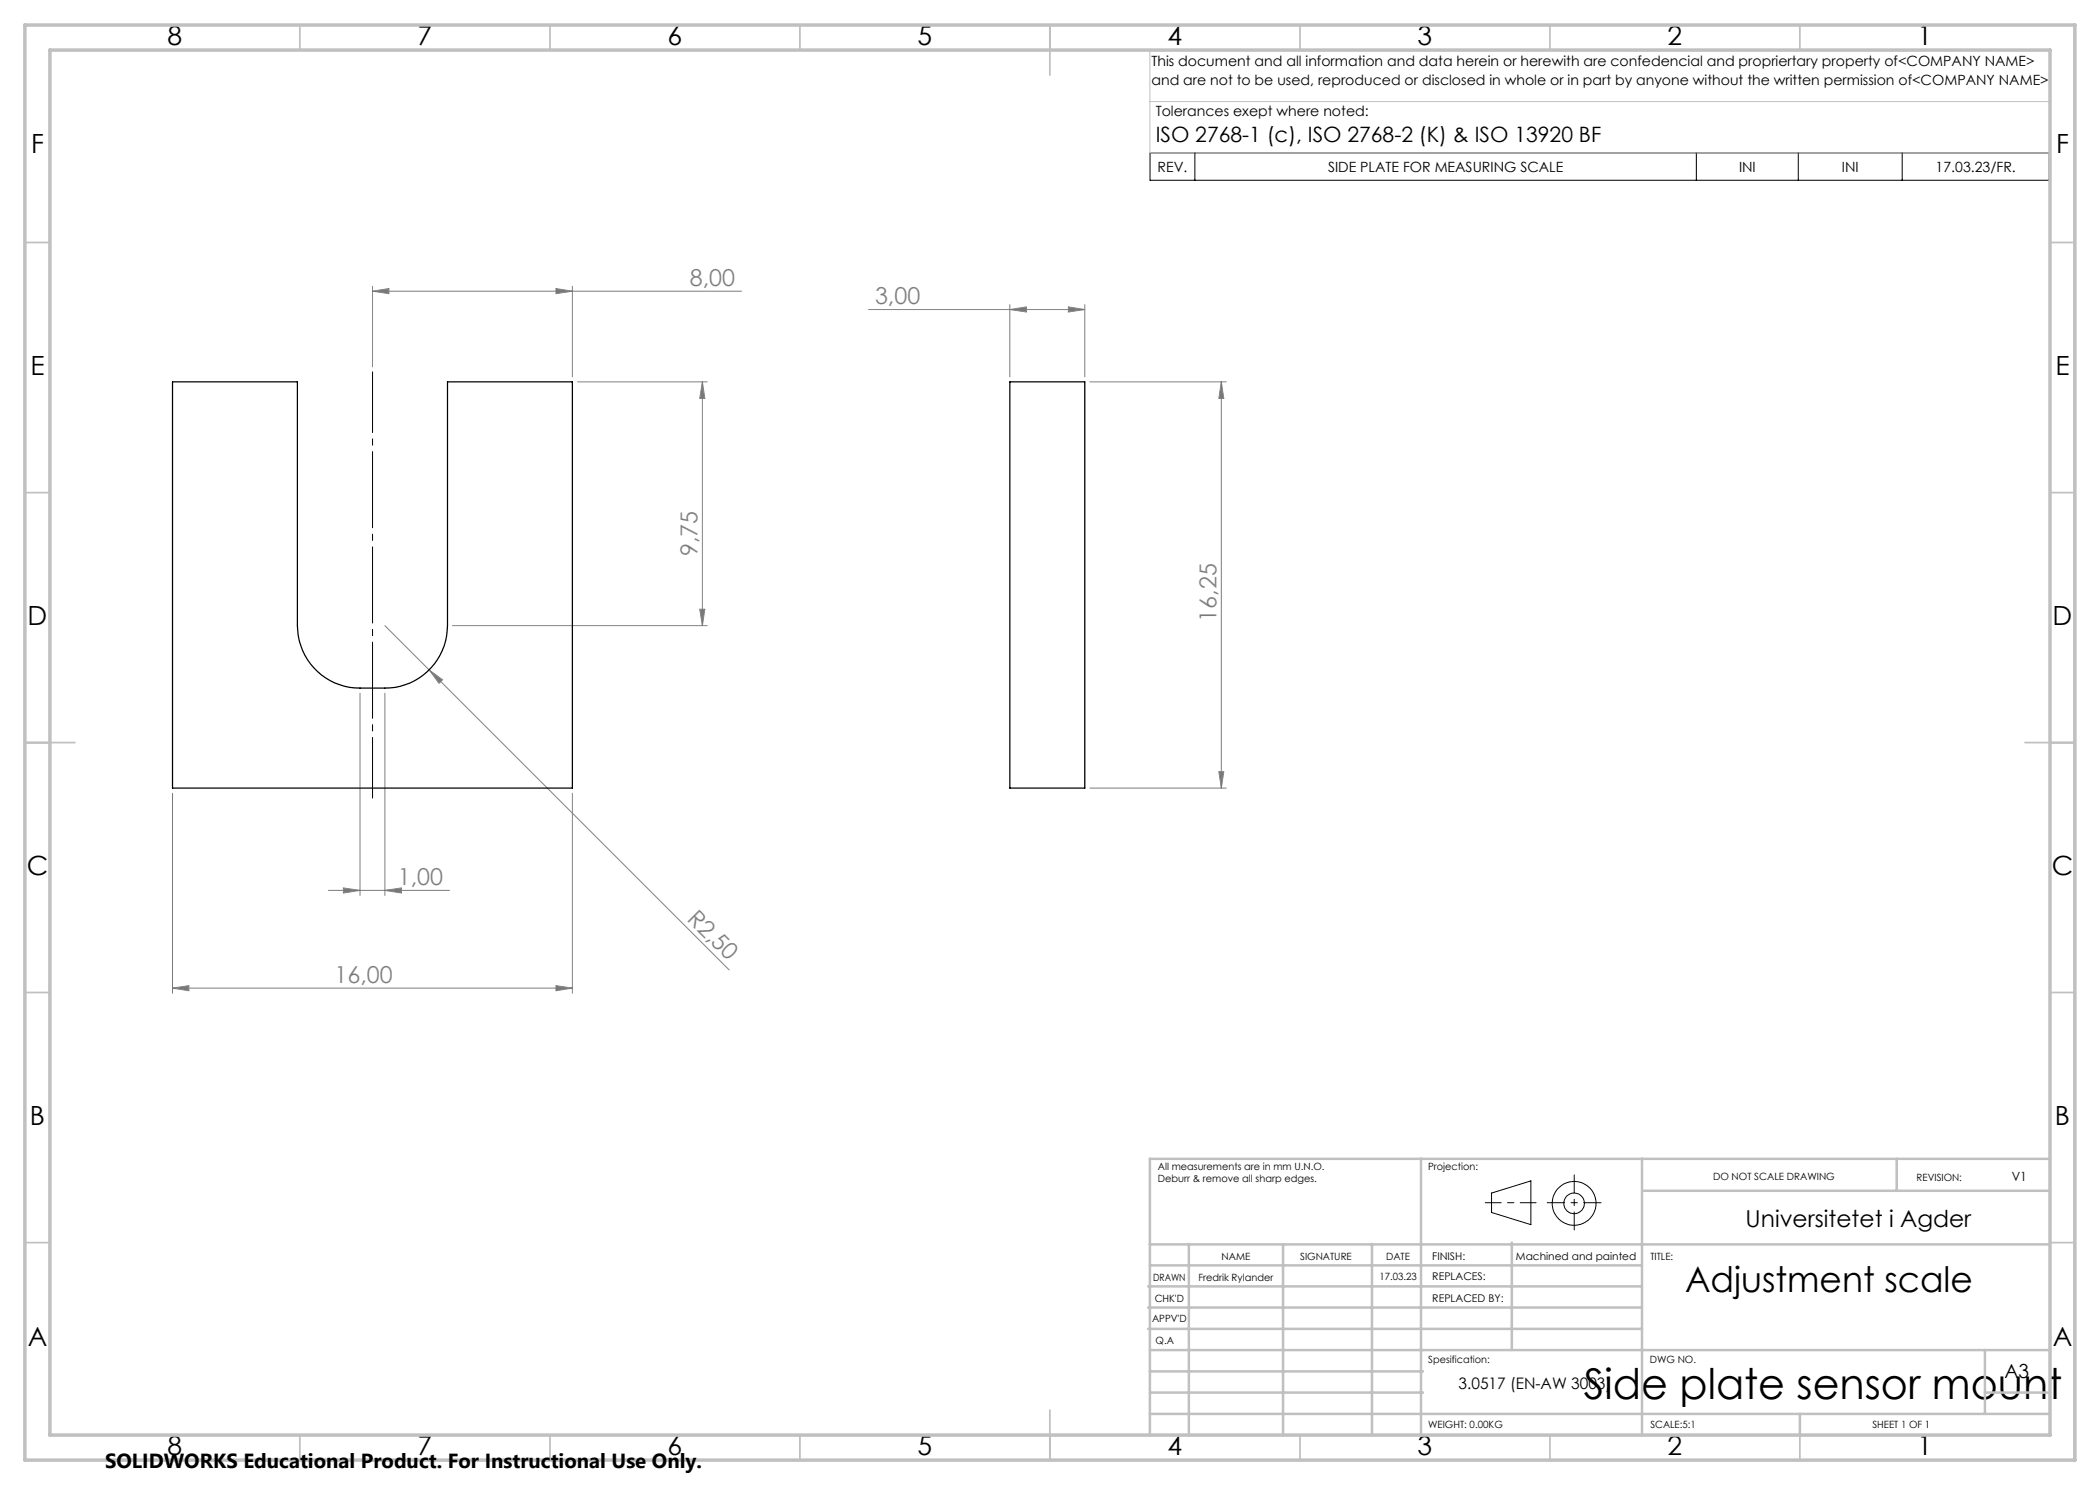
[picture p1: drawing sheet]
<svg xmlns="http://www.w3.org/2000/svg" width="420mm" height="297mm" viewBox="0 0 420 297" stroke-linecap="round" stroke-linejoin="round" font-family="sans-serif">
<g fill="none" stroke="#000" stroke-width=".2">
<path d="M230 30.6h179.8v5.5h-179.8zM239 30.6v5.5M339.3 30.6v5.5M359.7 30.6v5.5M380.4 30.6v5.5M298.3 238.6l7.9-2.4v8.7l-7.9-2.4z"/>
<circle cx="314.8" cy="240.7" r="2.07"/>
<circle cx="314.8" cy="240.7" r="4.4"/>
</g>
<g fill="none" stroke="#808080" stroke-width=".2">
<path d="M74.5 58.2l3.3-.5v1zM74.5 57.3v16.1M74.5 58.2h73.8M111.2 57.7l3.3 .5-3.3 .5zM114.5 57.3v18.1M115.5 76.4h26M140.5 76.4v48.7M140.5 76.4l.5 3.3h-1.1zM173.7 61.9h43.3M202 61.9l3.3-.5v1zM202 60.9v14.5M213.7 61.4l3.3 .5-3.3 .5z"/>
<path d="M217 60.9v14.5M218 76.4h27.3M244.3 76.4l.5 3.3h-1zM244.3 76.4v81.2M72 138.6v40.5M77 138.6v40.5M77 125.1l8.8 8.9M85.8 134l2.7 2-.7 .7zM85.8 134l60 60M90.5 125.1h51M139.9 121.8h1.1l-.5 3.3zM34.5 158.6v40"/>
<path d="M114.5 158.6v40M218 157.6h27.3M243.8 154.3h1l-.5 3.3zM65.7 178.1h24.2M68.7 177.6l3.3 .5-3.3 .5zM77 178.1l3.3-.5v1zM34.5 197.6l3.3-.5v1.1zM34.5 197.6h80M111.2 197.1l3.3 .5-3.3 .6z"/>
</g>
<path d="M74.5 74.4v85.2" fill="none" stroke="#000" stroke-width=".2" stroke-dasharray="15.2 1.3 1.3 1.3" stroke-dashoffset="3.1"/>
<path d="M297.1 240.5h10.1" fill="none" stroke="#000" stroke-width=".2" stroke-dasharray="15.2 1.3 1.3 1.3" stroke-dashoffset="12.1"/>
<path d="M314.8 235v11" fill="none" stroke="#000" stroke-width=".2" stroke-dasharray="15.2 1.3 1.3 1.3" stroke-dashoffset="11.6"/>
<path d="M309.5 240.5h10.7" fill="none" stroke="#000" stroke-width=".2" stroke-dasharray="15.2 1.3 1.3 1.3" stroke-dashoffset="11.8"/>
<path d="M230 10v20.6h180M230.5 10h179.5v33M230 20.3h180" fill="none" stroke="#c0c0c0" stroke-width=".2"/>
<g fill="none" stroke="#c0c0c0" stroke-width=".35">
<path d="M60 5v5M110 5v5M160 5v5M210 5v10M260 5v5M310 5v5M360 5v5M5 48.5h5M410 48.5h5M5 98.5h5M410 98.5h5M5 148.5h10"/>
<path d="M405 148.5h10M5 198.5h5M410 198.5h5M5 248.5h5M410 248.5h5M60 287v5M110 287v5M160 287v5M210 282v10M260 287v5M310 287v5M360 287v5"/>
</g>
<g fill="none" stroke="#c0c0c0" stroke-width=".5">
<path d="M284.2 231.8v55.2M328.4 231.8v55.2M328.8 238.2h81.2M379.3 231.8v6.4M410 231.8h-180v55.2M229.6 257.3h98.8M230 248.9h179.6M230 253.1h98.4M237.8 248.8v38.2M256.6 248.9v38.2M274.4 248.8v38.2M302.4 248.5v21.5"/>
<path d="M229.6 265.8h98.8M229.6 261.5h98.8M230 278.5h54.6M230 274.3h54.6M230 270h180M397 278.5h13M397 270v12.8M230 282.8h180M360 282.8v4.2"/>
</g>
<path d="M5 5h410v287h-410zM10 10h400v277h-400z" fill="none" stroke="#c0c0c0" stroke-width=".7"/>
<g fill="#808080">
<path d="M85.8 134l2.7 2-.7 .7z"/>
<path d="M77 178.1l3.3-.5v1zM68.7 177.6l3.3 .5-3.3 .5z"/>
<path d="M74.5 58.2l3.3-.5v1zM111.2 57.7l3.3 .5-3.3 .5zM202 61.9l3.3-.5v1zM213.7 61.4l3.3 .5-3.3 .5z"/>
<path d="M34.5 197.6l3.3-.5v1.1zM111.2 197.1l3.3 .5-3.3 .6z"/>
<path d="M243.8 154.3h1l-.5 3.3zM244.3 76.4l.5 3.3h-1z"/>
<path d="M140.5 76.4l.5 3.3h-1.1zM139.9 121.8h1.1l-.5 3.3z"/>
</g>
<path d="M34.5 76.4h25v48.7a12.5 12.5 0 0 0 12.5 12.5 26.8 26.8 0 0 0 8-.3 12.5 12.5 0 0 0 9.5-12.2v-48.7h25v81.2h-80zM202 76.4h15v81.2h-15z" fill="none" stroke="#000" stroke-width=".25"/>
<text font-size="8.5" x="316.8" y="279.7">Side plate sensor mount</text>
<text font-size="7.1" x="337" y="258.5">Adjustment scale</text>
<g font-size="5.3">
<text x="33.5" y="8.9">8</text>
<text x="83.5" y="8.9">7</text>
<text x="133.5" y="8.9">6</text>
<text x="183.5" y="8.9">5</text>
<text x="233.5" y="8.9">4</text>
<text x="283.5" y="8.9">3</text>
<text x="333.5" y="8.9">2</text>
<text x="383.5" y="8.9">1</text>
<text x="6.2" y="30.7">F</text>
<text x="411.2" y="30.7">F</text>
<text x="6.1" y="74.9">E</text>
<text x="411.1" y="74.9">E</text>
<text x="5.5" y="124.9">D</text>
<text x="410.5" y="124.9">D</text>
<text x="5.3" y="174.9">C</text>
<text x="410.3" y="174.9">C</text>
<text x="6" y="224.9">B</text>
<text x="411" y="224.9">B</text>
<text x="5.5" y="269.2">A</text>
<text x="410.5" y="269.2">A</text>
<text x="33.5" y="290.9">8</text>
<text x="83.5" y="290.9">7</text>
<text x="133.5" y="290.9">6</text>
<text x="183.5" y="290.9">5</text>
<text x="233.5" y="290.9">4</text>
<text x="283.5" y="290.9">3</text>
<text x="333.5" y="290.9">2</text>
<text x="383.5" y="290.9">1</text>
</g>
<g font-size="4.7" fill="#808080">
<text x="138" y="57.2">8,00</text>
<text x="175" y="60.9">3,00</text>
<text x="139.5" y="111.3" transform="rotate(-90 139.5 111.3)">9,75</text>
<text x="243.3" y="124.3" transform="rotate(-90 243.3 124.3)">16,25</text>
<text x="79.6" y="177.1">1,00</text>
<text x="137.2" y="183.9" transform="rotate(45 137.2 183.9)">R2,50</text>
<text x="66.9" y="196.6">16,00</text>
</g>
<text font-size="4.7" x="349.1" y="245.3">Universitetet i Agder</text>
<text font-size="4.2" x="231.1" y="28.5">ISO 2768-1 (c), ISO 2768-2 (K) &amp; ISO 13920 BF</text>
<text font-size="4.1" x="21" y="293.7">SOLIDWORKS Educational Product. For Instructional Use Only.</text>
<text font-size="3.9" x="400.9" y="275.5">A3</text>
<text font-size="3.2" x="291.7" y="277.9">3.0517 (EN-AW 3003)</text>
<g font-size="2.8">
<text x="230.3" y="13.1">This document and all information and data herein or herewith are confedencial and propriertary property of&lt;COMPANY NAME&gt;</text>
<text x="230.3" y="16.9">and are not to be used, reproduced or disclosed in whole or in part by anyone without the written permission of&lt;COMPANY NAME&gt;</text>
<text x="231.1" y="23.1">Tolerances exept where noted:</text>
<text x="231.5" y="34.4">REV.</text>
<text x="265.6" y="34.4">SIDE PLATE FOR MEASURING SCALE</text>
<text x="347.8" y="34.4">INI</text>
<text x="368.4" y="34.4">INI</text>
<text x="387.1" y="34.4">17.03.23/FR.</text>
</g>
<text font-size="2.5" x="402.3" y="236.1">V1</text>
<g font-size="2.1">
<text x="286.4" y="251.9">FINISH:</text>
<text x="303.2" y="251.9">Machined and painted</text>
<text x="286.5" y="256">REPLACES:</text>
<text x="286.5" y="260.4">REPLACED BY:</text>
</g>
<g font-size="2">
<text x="231.6" y="234">All measurements are in mm U.N.O.</text>
<text x="285.6" y="234">Projection:</text>
<text x="231.6" y="236.5">Deburr &amp; remove all sharp edges.</text>
<text x="342.6" y="236">DO NOT SCALE DRAWING</text>
<text x="383.3" y="236.2">REVISION:</text>
<text x="244.3" y="252">NAME</text>
<text x="260" y="251.9">SIGNATURE</text>
<text x="277.2" y="251.9">DATE</text>
<text x="330.1" y="251.9">TITLE:</text>
<text x="230.6" y="256.1">DRAWN</text>
<text x="239.7" y="256.1">Fredrik Rylander</text>
<text x="275.9" y="255.9">17.03.23</text>
<text x="230.9" y="260.3">CHK'D</text>
<text x="230.4" y="264.4">APPV'D</text>
<text x="231.1" y="268.8">Q.A</text>
<text x="285.6" y="272.5">Spesification:</text>
<text x="330" y="272.5">DWG NO.</text>
<text x="285.6" y="285.5">WEIGHT: 0.00KG</text>
<text x="330.1" y="285.6">SCALE:5:1</text>
<text x="374.5" y="285.6">SHEET 1 OF 1</text>
</g>
</svg>
